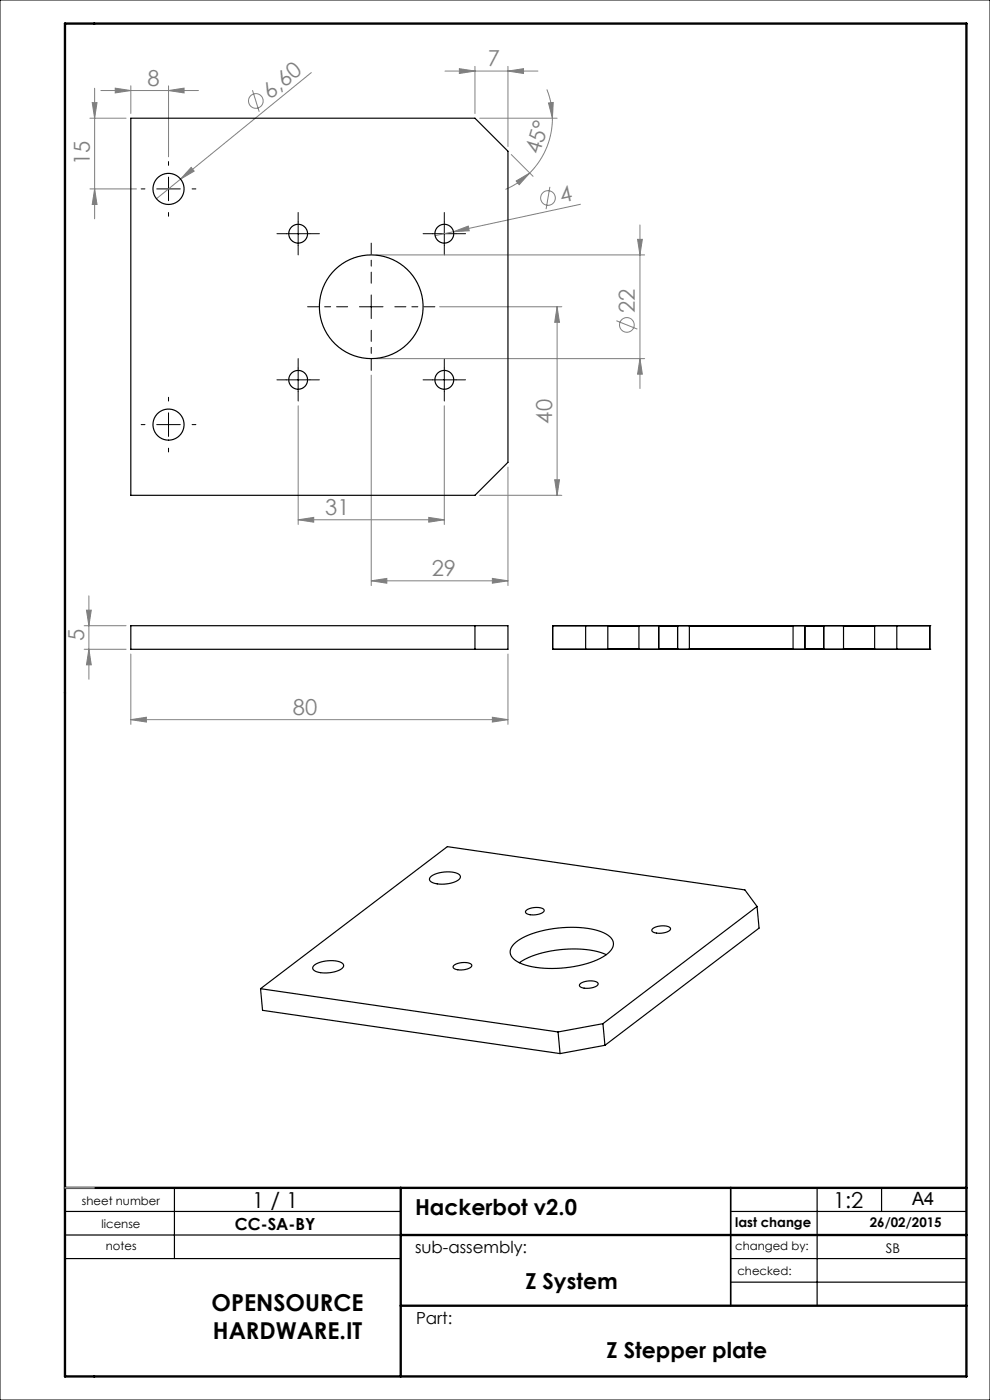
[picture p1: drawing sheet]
<svg xmlns="http://www.w3.org/2000/svg" width="210mm" height="297mm" viewBox="0 0 210 297" stroke-linecap="round" stroke-linejoin="round" font-family="sans-serif">
<g fill="none" stroke="#808080" stroke-width=".21">
<path d="M20.1 18.7v27.7M21.4 19.2h20.7M24.4 18.7l3.3 .5-3.3 .5zM27.7 18.2v5.9M35.7 19.2l3.3-.5v1zM35.7 18.2v15.1M53.6 19.1l1.4 4.6M66 15.4l-27.7 22.6M94.4 15.1h19.7M97.4 14.6l3.3 .5-3.3 .5zM100.7 14.1v10M107.7 15.1l3.3-.5v1z"/>
<path d="M107.7 14.1v17M116 19a16.4 16.4 0 0 1 1.2 6.1M19.1 25.1h7.6M19.6 21.8h1l-.5 3.3zM38.3 38l-5.1 4.2M40.5 35.5l.7 .8-2.9 1.7zM101.7 25.1h16.5M108.5 32.8l4.6 4.6M109.5 38.4l2.9-1.7-2.3 2.5zM112.4 36.7a16.4 16.4 0 0 1-5.2 3.5M116.3 21.8l1.1-.1-.2 3.4zM116.6 39.6l-.8 4.8"/>
<path d="M117.2 25.1a16.4 16.4 0 0 1-4.8 11.6M19.1 40.1h9.8M20.1 40.1l.5 3.3h-1zM79.7 54.1h57M96.2 49.2l3.1-1.2 .2 1zM96.2 49.2l-3.9 .8M123.1 43.3l-26.9 5.9M135.2 50.8h1.1l-.6 3.3zM135.7 47.7v34.7M78.7 79.6v44.6M79.7 76.1h57M93.2 65.1h26"/>
<path d="M118.2 65.1v40M118.2 65.1l.5 3.3h-1zM130.7 68l4.5 1.8M135.7 76.1l.6 3.3h-1.1zM63.2 86.1v25.2M94.2 86.1v25.2M107.7 99.1v25.1M63.2 110.3l3.3-.5v1zM63.2 110.3h31M90.9 109.8l3.3 .5-3.3 .5zM101.7 105.1h17.5M117.7 101.8h1l-.5 3.3z"/>
<path d="M17.9 132.7h8.8M17.9 137.7h8.8M18.3 129.4h1.1l-.5 3.3zM18.9 137.7l.5 3.3h-1.1zM18.9 126.4v17.7M27.7 138.7v15M78.7 123.2l3.3-.5v1zM78.7 123.2h29M104.4 122.7l3.3 .5-3.3 .5zM107.7 138.7v15M27.7 152.7l3.3-.5v1zM27.7 152.7h80"/>
<path d="M104.4 152.2l3.3 .5-3.3 .5z"/>
<circle cx="54.3" cy="21.4" r="1.56"/>
<circle cx="116.2" cy="42" r="1.56"/>
<circle cx="133" cy="68.9" r="1.56"/>
</g>
<g fill="none" stroke="#000" stroke-width=".21" stroke-dasharray="15.2 1.3 1.3 1.3">
<path d="M35.7 35.1v-.8M30.7 40.1h-.8M35.7 45.1v.8M40.7 40.1h.8M60.7 49.6h-2M63.2 47.1v-2M63.2 52.1v2M65.7 49.6h2M91.7 49.6h-2M94.2 47.1v-2M94.2 52.1v2M96.7 49.6h2"/>
<path d="M63.2 78.1v-2M94.2 78.1v-2M30.7 90.1h-.8M35.7 85.1v-.8M35.7 95.1v.8M40.7 90.1h.8M60.7 80.6h-2M63.2 83.1v2M65.7 80.6h2M91.7 80.6h-2M94.2 83.1v2M96.7 80.6h2"/>
</g>
<path d="M73.7 65.1h-8.5M78.7 60.1v-8.5M78.7 70.1v8.5M83.7 65.1h8.5" fill="none" stroke="#000" stroke-width=".21" stroke-dasharray="15.2 1.3 1.3 1.3" stroke-dashoffset="12.9"/>
<g fill="none" stroke="#000" stroke-width=".21">
<path d="M0 0h210v297h-210zM35.7 37.6v5M33.2 40.1h5M60.7 49.6h5M63.2 47.1v5M91.7 49.6h5M94.2 47.1v5M63.2 78.1v5M76.2 65.1h5M78.7 62.6v5M94.2 78.1v5M33.2 90.1h5"/>
<path d="M35.7 87.6v5M60.7 80.6h5M91.7 80.6h5"/>
</g>
<path d="M13.8 5v142M13.8 257h71.2M20 252h65M37 252v15M155 257h50M173.3 252v25M187 252v5M13.8 267h71.2M13.8 262h71.2M155 272h50M155 267h50" fill="none" stroke="#000" stroke-width=".25"/>
<path d="M155 252v25" fill="none" stroke="#000" stroke-width=".35"/>
<path d="M13.8 5h191.2v287h-191.2zM13.8 252h191.2M85 252v40M85 277h120M85 262h120" fill="none" stroke="#000" stroke-width=".5"/>
<path d="M13.8 252h6.2" fill="none" stroke="#c0c0c0" stroke-width=".25"/>
<g fill="#808080">
<path d="M96.2 49.2l3.1-1.2 .2 1z"/>
<path d="M40.5 35.5l.7 .8-2.9 1.7z"/>
<path d="M104.4 152.2l3.3 .5-3.3 .5zM27.7 152.7l3.3-.5v1zM35.7 19.2l3.3-.5v1zM24.4 18.7l3.3 .5-3.3 .5zM90.9 109.8l3.3 .5-3.3 .5zM63.2 110.3l3.3-.5v1z"/>
<path d="M78.7 123.2l3.3-.5v1zM104.4 122.7l3.3 .5-3.3 .5zM97.4 14.6l3.3 .5-3.3 .5zM107.7 15.1l3.3-.5v1z"/>
<path d="M109.5 38.4l2.9-1.7-2.3 2.5zM116.3 21.8l1.1-.1-.2 3.4z"/>
<path d="M20.1 40.1l.5 3.3h-1zM19.6 21.8h1l-.5 3.3z"/>
<path d="M18.3 129.4h1.1l-.5 3.3zM18.9 137.7l.5 3.3h-1.1zM135.2 50.8h1.1l-.6 3.3zM135.7 76.1l.6 3.3h-1.1zM118.2 65.1l.5 3.3h-1zM117.7 101.8h1l-.5 3.3z"/>
</g>
<g fill="none" stroke="#000" stroke-width=".25">
<path d="M27.7 25.1h73l7 7v66l-7 7h-73zM27.7 132.7h80v5h-80zM100.7 132.7v5M117.2 137.7h.1M117.2 132.7h.1M117.2 132.7h80M117.2 137.7h80M117.2 132.7v5M124.2 132.7v5M128.9 137.7h6.6zM128.9 132.7h6.6zM128.9 132.7v5"/>
<path d="M135.5 132.7v5M139.7 137.7h4zM139.7 132.7h4zM139.7 132.7v5M143.7 132.7v5M146.2 137.7h22zM146.2 132.7h22zM146.2 132.7v5M168.2 132.7v5M170.7 137.7h4zM170.7 132.7h4zM170.7 132.7v5"/>
<path d="M174.7 132.7v5M178.9 132.7h6.6zM178.9 137.7h6.6zM178.9 132.7v5M185.5 132.7v5M190.2 132.7v5M197.2 132.7v5M197.2 137.7h.1M197.2 132.7h.1M91.3 186.1a6.1 6.1 0 0 1 6.2-.5l.2 .3a2.11 2.11 0 0 1-2 1.4 5.5 5.5 0 0 1-4.5-.4l-.1-.4zM111.6 193.2a3.7 3.7 0 0 1 3.7-.3 .62 .62 0 0 1-.6 .9 3.5 3.5 0 0 1-3.2-.2zM138.4 197.1a3.7 3.7 0 0 1 3.7-.3 .62 .62 0 0 1-.6 .9 3.5 3.5 0 0 1-3.2-.2z"/>
<path d="M160.6 192.3l-2.6-3.5-63.1-9.2-39.6 30.1M160.6 192.3l-32.7 24.9M160.6 192.3l.4 4.6-32.7 24.9M55.3 209.7l63.1 9.2M55.3 209.7l.4 4.6 63.1 9.2M66.5 204.9a6.1 6.1 0 0 1 6.2-.5l.2 .4a2.11 2.11 0 0 1-2 1.4 5.5 5.5 0 0 1-4.4-.5l-.2-.4zM96.2 204.8a3.7 3.7 0 0 1 3.8-.2 .62 .62 0 0 1-.6 .9 3.5 3.5 0 0 1-3.2-.2zM109 200.2a16.2 16.2 0 0 1 9.4-3.3 19 19 0 0 1 10.2 1.2 2.25 2.25 0 0 1 1.5 2 2.25 2.25 0 0 1-1.2 2.2 20.2 20.2 0 0 1-11.7 3.2 13.1 13.1 0 0 1-8.2-2.1 2.01 2.01 0 0 1 0-3.2zM118.4 218.9l.4 4.6M123 208.7a3.7 3.7 0 0 1 3.8-.2 .62 .62 0 0 1-.6 .9 3.5 3.5 0 0 1-3.2-.2zM127.9 217.2l-9.5 1.7M127.9 217.2l.4 4.6"/>
<path d="M128.6 202.5a22.9 22.9 0 0 0-15 .1l-2.2 .9-1.2 .7M128.3 221.8l-9.5 1.7"/>
<circle cx="35.7" cy="40.1" r="3.3"/>
<circle cx="63.2" cy="49.6" r="2"/>
<circle cx="94.2" cy="49.6" r="2"/>
<circle cx="78.7" cy="65.1" r="11"/>
<circle cx="35.7" cy="90.1" r="3.3"/>
<circle cx="63.2" cy="80.6" r="2"/>
<circle cx="94.2" cy="80.6" r="2"/>
</g>
<g font-size="4.9">
<text x="44.9" y="278">OPENSOURCE</text>
<text x="45.2" y="284">HARDWARE.IT</text>
</g>
<g font-size="4.7" fill="#808080">
<text x="103.5" y="14.1">7</text>
<text x="31.3" y="18.2">8</text>
<text x="57.3" y="21.1" transform="rotate(-39 57.3 21.1)">6,60</text>
<text x="19.1" y="35" transform="rotate(-90 19.1 35)">15</text>
<text x="114.5" y="32.9" transform="rotate(-73 114.5 32.9)">45°</text>
<text x="119.1" y="43.1" transform="rotate(-12 119.1 43.1)">4</text>
<text x="134.7" y="66.4" transform="rotate(-90 134.7 66.4)">22</text>
<text x="117.2" y="89.8" transform="rotate(-90 117.2 89.8)">40</text>
<text x="69" y="109.3">31</text>
<text x="91.6" y="122.2">29</text>
<text x="17.8" y="135.9" transform="rotate(-90 17.8 135.9)">5</text>
<text x="62.1" y="151.7">80</text>
</g>
<g font-size="4.7">
<text x="53.5" y="256.2">1 / 1</text>
<text x="88" y="257.8">Hackerbot v2.0</text>
<text x="176.7" y="256.3">1:2</text>
<text x="111.4" y="273.4">Z System</text>
<text x="128.7" y="288.1">Z Stepper plate</text>
</g>
<text font-size="3.9" x="193.5" y="255.7">A4</text>
<g font-size="3.5">
<text x="49.8" y="261">CC-SA-BY</text>
<text x="88" y="265.8">sub-assembly:</text>
<text x="88.3" y="280.9">Part:</text>
</g>
<g font-size="2.8">
<text x="155.9" y="260.3">last change</text>
<text x="184.5" y="260.3">26/02/2015</text>
<text x="187.9" y="265.8">SB</text>
</g>
<g font-size="2.5">
<text x="17.4" y="255.5">sheet number</text>
<text x="21.5" y="260.5">license</text>
<text x="22.5" y="265.3">notes</text>
<text x="155.9" y="265.2">changed by:</text>
<text x="156.4" y="270.5">checked:</text>
</g>
</svg>
